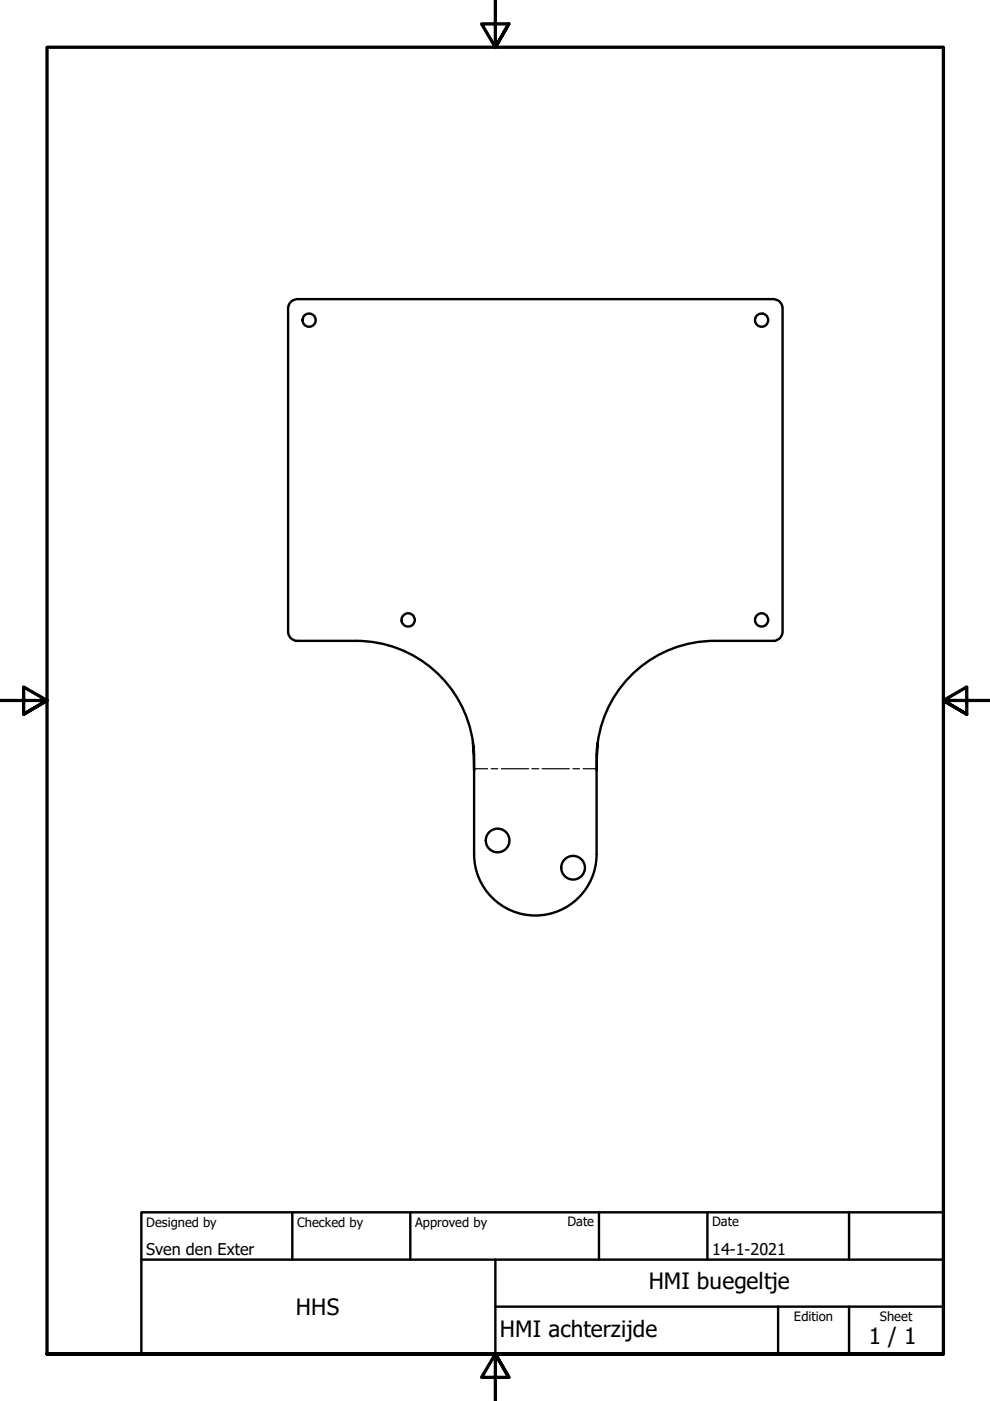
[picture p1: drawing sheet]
<svg xmlns="http://www.w3.org/2000/svg" width="210mm" height="297mm" viewBox="0 0 210 297" stroke-linecap="round" stroke-linejoin="round" font-family="sans-serif">
<!-- layer: Bend Centerline (ISO) -->
<path d="M100.5 163h.1M100.5 163h2.9M104.1 163h1.4M106.3 163h5.8M112.8 163h1.4M114.9 163h5.8M121.5 163h1.4M123.6 163h2.9M126.5 163h.1" fill="none" stroke="#000" stroke-width=".25"/>
<!-- layer: Visible (ISO) -->
<g fill="none" stroke="#000" stroke-width=".51">
<path d="M75.5 135.9h-12.6a1.96 1.96 0 0 1-1.8-2v-68.7a1.96 1.96 0 0 1 2-1.8h101a2.09 2.09 0 0 1 1.8 2.1v68.6a1.96 1.96 0 0 1-1.9 1.8h-12.5a25 25 0 0 0-24.8 21.5M75.5 135.9a25 25 0 0 1 24.8 21.5M100.5 163.4l-.2-5.9 .2 2.5v21.1M126.5 163.4l.2-5.9-.2 2.5v21.1M100.5 181.1a13 13 0 0 0 13 13 13 13 0 0 0 13-13"/>
<circle cx="65.5" cy="67.9" r="1.41"/>
<circle cx="161.5" cy="67.9" r="1.4"/>
<circle cx="86.5" cy="131.4" r="1.4"/>
<circle cx="161.5" cy="131.4" r="1.4"/>
<circle cx="105.5" cy="178.2" r="2.51"/>
<circle cx="121.5" cy="184" r="2.51"/>
</g>
<!-- layer: Border (ISO) -->
<path d="M105 0v10l-2.9-4.9h5.8l-2.9 4.9 2.9-4.9M0 148.5h10l-5-2.8v5.7l5-2.9-5 2.9M210 148.5h-10l5-2.8v5.7l-5-2.9 5 2.9M10 287.1v-277.1h190v277.1h-190h190M107.9 292l-2.9-4.9 2.9 4.9h-5.8l2.9-4.9v9.9" fill="none" stroke="#000" stroke-width=".7"/>
<!-- layer: Title (ISO) -->
<path d="M30 257h170v30.1h-170zM62 257v10.1M87 257v10.1M127 257v10.1M150 257v10.1M180 257v10.1M30 267.1h170M105 277h95M105 267.1v20M165 277v10.1M180 277v10.1" fill="none" stroke="#000" stroke-width=".51"/>
<g font-size="4.8">
<text x="137.5" y="273.4">HMI buegeltje</text>
<text x="62.7" y="278.8">HHS</text>
<text x="106" y="283.4">HMI achterzijde</text>
<text x="184.2" y="285">1 / 1</text>
</g>
<g font-size="3.4">
<text x="31" y="266">Sven den Exter</text>
<text x="151" y="266">14-1-2021</text>
</g>
<g font-size="2.7">
<text x="31" y="260.1">Designed by</text>
<text x="63" y="260.1">Checked by</text>
<text x="88" y="260.1">Approved by</text>
<text x="120.3" y="260">Date</text>
<text x="151" y="260">Date</text>
<text x="168.3" y="280.1">Edition</text>
<text x="186.6" y="280.1">Sheet</text>
</g>
</svg>
